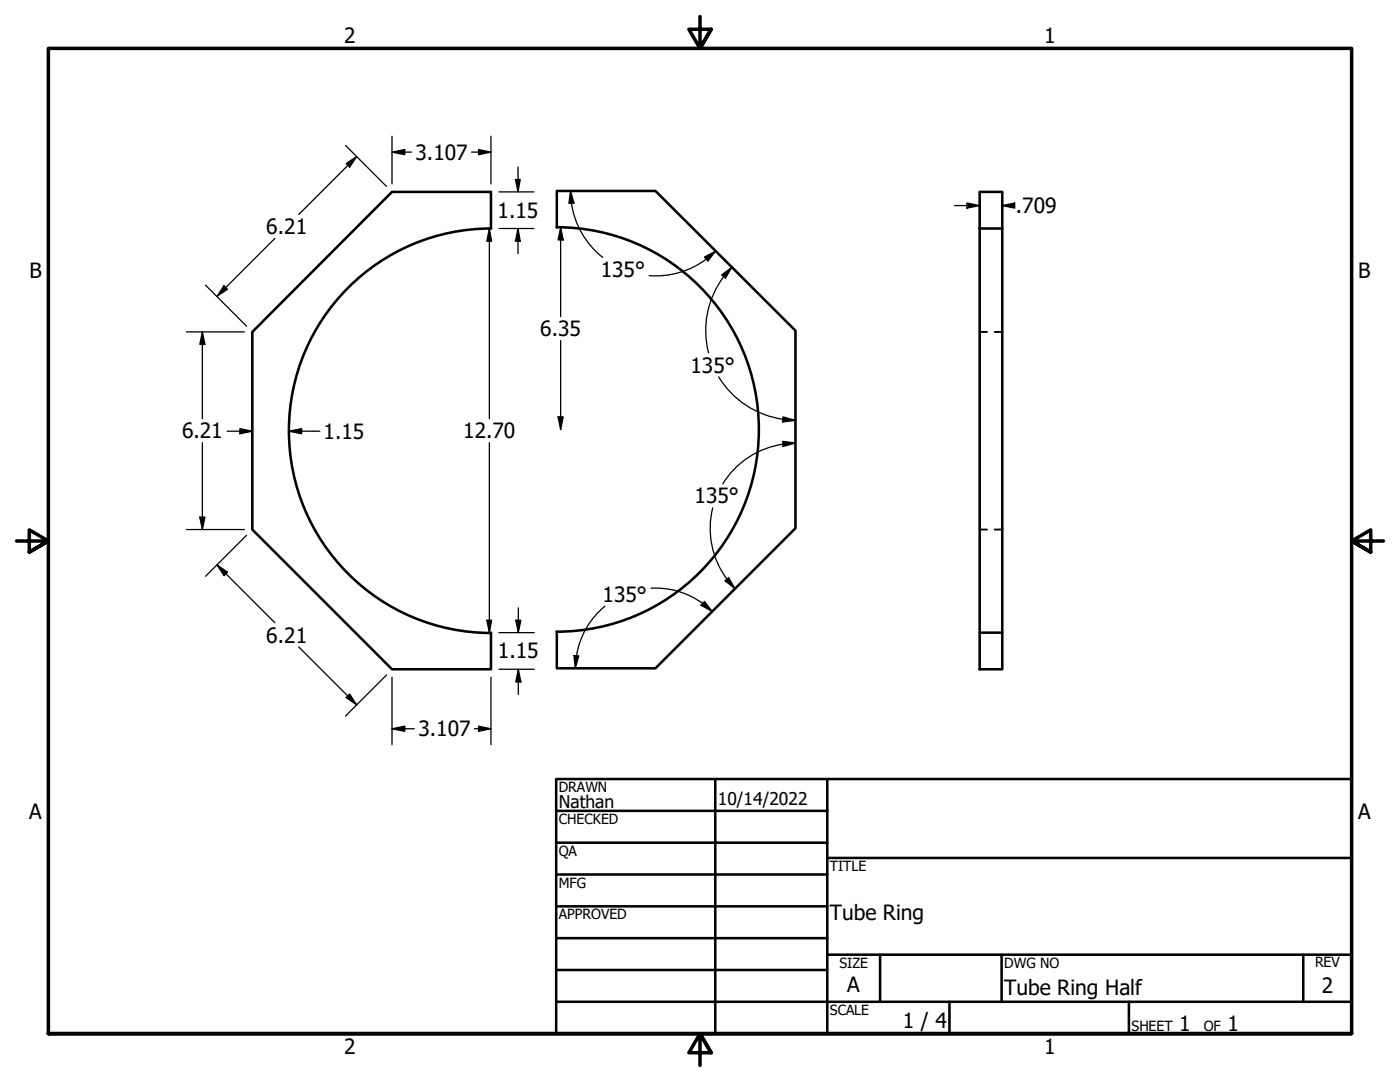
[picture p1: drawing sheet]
<svg xmlns="http://www.w3.org/2000/svg" width="279mm" height="216mm" viewBox="0 0 279 216" stroke-linecap="round" stroke-linejoin="round" font-family="sans-serif">
<!-- layer: Visible (ANSI) -->
<path d="M195.5 38.3h4.5v7.3h-4.5zM111.1 45.3a40.4 40.4 0 0 1 40.3 40.4 40.4 40.4 0 0 1-40.3 40.3v7.3h19.7l27.9-27.9v-39.4l-27.9-27.9h-19.7v7.3M195.5 45.6v80.6M200 45.6v80.6M98 126.2v7.3h-19.8l-27.8-27.8v-39.5l27.8-27.9h19.8v7.3a40.4 40.4 0 0 0-40.3 40.4 40.4 40.4 0 0 0 40.3 40.3M195.5 126.2h4.5v7.3h-4.5z" fill="none" stroke="#000" stroke-width=".51"/>
<!-- layer: Hidden (ANSI) -->
<path d="M195.5 66.2h1.5M198.5 66.2h1.5M195.5 105.7h1.5M198.5 105.7h1.5" fill="none" stroke="#000" stroke-width=".38"/>
<!-- layer: Title (ANSI) -->
<g fill="none" stroke="#000" stroke-width=".51">
<path d="M111 155.4h158.7v50.8h-158.7zM142.7 155.4v50.8M165.1 155.4v50.8M111 161.8h54.1M111 168.1h54.1M111 174.5h54.1M165.1 171.2h104.6M111 180.8h54.1M111 187.2h54.1M111 193.5h54.1M111 199.9h158.7M165.1 190.5h104.6"/>
<path d="M175.6 190.5v9.4M189.5 199.9v6.3M199.9 190.5v9.4M225.3 199.9v6.3M260.1 190.5v9.4"/>
</g>
<!-- layer: Border (ANSI) -->
<path d="M139.7 3.3v6.4l-2.2-3.9h4.4l-2.2 3.9 2.2-3.9M3.3 107.9h6.4l-3.9-2.2v4.5l3.9-2.3-3.9 2.3M276.1 107.9h-6.4l3.9-2.2v4.5l-3.9-2.3 3.9 2.3M9.7 206.2v-196.5h260v196.5h-260h260M141.9 210.1l-2.2-3.9 2.2 3.9h-4.4l2.2-3.9v6.4" fill="none" stroke="#000" stroke-width=".7"/>
<!-- layer: Dimension (ANSI) -->
<g fill="none" stroke="#000" stroke-width=".25">
<path d="M69 29l8.2 8.2M69.1 32.6l2.1-1.4-1.4 2.1zM71.2 31.2l-11.6 11.6M78.2 30.4l2.6-.6v1.1zM78.2 27.2v9.5M78.2 30.4h3.9M94.1 30.4h3.9M95.5 29.8l2.5 .6-2.5 .5zM98 27.2v9.5M99.6 38.3h7M102.9 35.8h.9l-.4 2.5zM103.4 33.3v5"/>
<path d="M113.9 38.1l.7 2.4-1.1 .1zM113.9 38.1a17 17 0 0 0 6.4 13.3M195.5 39.9v4.3M200 39.9v4.3M41 56.9l8.2 8.2M44.7 57l.7 .7-2.1 1.4zM54.9 47.6l-11.6 11.5M97.7 45.6l.4 2.5h-.9zM97.7 45.6v38M99.6 45.6h7M103.4 45.6l.4 2.5h-.9zM103.4 45.6v5"/>
<path d="M111.9 45.4l.5 2.5h-1zM111.9 45.4v17.8M140.6 51.3l2.2-1.2-1.5 2zM142.8 50.1a16.9 16.9 0 0 1-13.2 4.9M144 54.9l2-1.6-1.2 2.2zM144.4 55.2a17.9 17.9 0 0 0-3 15.2M146 53.3l-1.6 1.9M190.5 41h5M193 40.5l2.5 .5-2.5 .5zM200 41l2.5-.5v1zM200 41h2.5M37.2 66.2h11.6"/>
<path d="M40.4 66.2l.5 2.5h-1zM40.4 66.2v17.4M111.9 67.9v17.8M143.4 75.2a18.1 18.1 0 0 0 15.3 8.7M40.4 88.3v17.4M45.3 86h5.1M47.9 85.5l2.5 .5-2.5 .6zM57.7 86l2.5-.5v1.1zM57.7 86h6.1M97.7 88.3v37.9M111.4 83.2h1l-.5 2.5zM156.2 88.1l2.5 .3-2.4 .7z"/>
<path d="M156.2 88.6a17 17 0 0 0-12 8M156.3 83.2l2.4 .7-2.5 .3zM158.7 88.4l-2.5 .2M37.2 105.7h11.6M39.9 103.2h1l-.5 2.5zM43.3 112.7l2.1 1.5-.7 .7zM43.3 112.7l11.6 11.6M49.2 106.8l-8.2 8.2M129.9 117.4a16 16 0 0 1 12.2 4.6M142.2 101.3a17 17 0 0 0 2.9 14.3M144.7 115.9l.7-.6 1.3 2.2zM145 115.6l1.7 1.9"/>
<path d="M59.6 129.1l11.6 11.6M69.1 139.2l.7-.7 1.4 2.2zM77.2 134.7l-8.2 8.2M78.2 135.1v13.5M97.2 123.8h.9l-.4 2.4zM98 135.1v13.5M99.6 126.2h7M99.6 133.5h7M102.9 123.8h1l-.5 2.4zM103.4 133.5l.5 2.6h-1zM103.4 121.3v4.9M103.4 133.5v5.1"/>
<path d="M114.6 130.8l.9 .1-.7 2.4zM115 130.8l-.2 2.5M120.7 120.9a16 16 0 0 0-5.6 9.9M140.6 120l1.5 2-2.2-1.2zM78.2 145.4l2.6-.5v1zM78.2 145.4h4.5M94.7 145.4h3.3M95.5 144.9l2.5 .5-2.5 .5z"/>
</g>
<g fill="#000">
<path d="M69.1 32.6l2.1-1.4-1.4 2.1z" fill-rule="evenodd"/>
<path d="M78.2 30.4l2.6-.6v1.1z" fill-rule="evenodd"/>
<path d="M95.5 29.8l2.5 .6-2.5 .5z" fill-rule="evenodd"/>
<path d="M102.9 35.8h.9l-.4 2.5z" fill-rule="evenodd"/>
<path d="M44.7 57l.7 .7-2.1 1.4z" fill-rule="evenodd"/>
<path d="M97.7 45.6l.4 2.5h-.9z" fill-rule="evenodd"/>
<path d="M103.4 45.6l.4 2.5h-.9z" fill-rule="evenodd"/>
<path d="M111.9 45.4l.5 2.5h-1z" fill-rule="evenodd"/>
<path d="M113.9 38.1l.7 2.4-1.1 .1z" fill-rule="evenodd"/>
<path d="M140.6 51.3l2.2-1.2-1.5 2z" fill-rule="evenodd"/>
<path d="M144 54.9l2-1.6-1.2 2.2z" fill-rule="evenodd"/>
<path d="M193 40.5l2.5 .5-2.5 .5z" fill-rule="evenodd"/>
<path d="M200 41l2.5-.5v1z" fill-rule="evenodd"/>
<path d="M40.4 66.2l.5 2.5h-1z" fill-rule="evenodd"/>
<path d="M47.9 85.5l2.5 .5-2.5 .6z" fill-rule="evenodd"/>
<path d="M57.7 86l2.5-.5v1.1z" fill-rule="evenodd"/>
<path d="M111.4 83.2h1l-.5 2.5z" fill-rule="evenodd"/>
<path d="M156.3 83.2l2.4 .7-2.5 .3z" fill-rule="evenodd"/>
<path d="M156.2 88.1l2.5 .3-2.4 .7z" fill-rule="evenodd"/>
<path d="M39.9 103.2h1l-.5 2.5z" fill-rule="evenodd"/>
<path d="M43.3 112.7l2.1 1.5-.7 .7z" fill-rule="evenodd"/>
<path d="M144.7 115.9l.7-.6 1.3 2.2z" fill-rule="evenodd"/>
<path d="M69.1 139.2l.7-.7 1.4 2.2z" fill-rule="evenodd"/>
<path d="M97.2 123.8h.9l-.4 2.4z" fill-rule="evenodd"/>
<path d="M102.9 123.8h1l-.5 2.4z" fill-rule="evenodd"/>
<path d="M103.4 133.5l.5 2.6h-1z" fill-rule="evenodd"/>
<path d="M114.6 130.8l.9 .1-.7 2.4z" fill-rule="evenodd"/>
<path d="M140.6 120l1.5 2-2.2-1.2z" fill-rule="evenodd"/>
<path d="M78.2 145.4l2.6-.5v1z" fill-rule="evenodd"/>
<path d="M95.5 144.9l2.5 .5-2.5 .5z" fill-rule="evenodd"/>
</g>
<g font-size="4.2">
<text x="68.7" y="8.6">2</text>
<text x="208.4" y="8.6">1</text>
<text x="82.9" y="31.9">3.107</text>
<text x="53.1" y="46.7">6.21</text>
<text x="99.3" y="43.4">1.15</text>
<text x="202.8" y="42.5">.709</text>
<text x="5.9" y="55.5">B</text>
<text x="119.9" y="55.3">135°</text>
<text x="271.1" y="55.5">B</text>
<text x="107.8" y="67.1">6.35</text>
<text x="137.8" y="74.4">135°</text>
<text x="36.3" y="87.4">6.21</text>
<text x="64.6" y="87.6">1.15</text>
<text x="92.5" y="87.4">12.70</text>
<text x="138.6" y="100.5">135°</text>
<text x="120.3" y="120.1">135°</text>
<text x="53.1" y="128.2">6.21</text>
<text x="99.4" y="131.4">1.15</text>
<text x="83.5" y="146.9">3.107</text>
<text x="5.8" y="163.4">A</text>
<text x="271" y="163.4">A</text>
<text x="165.6" y="183.5">Tube Ring</text>
<text x="169.1" y="198">A</text>
<text x="200.4" y="198.5">Tube Ring Half</text>
<text x="263.8" y="198.1">2</text>
<text x="180.1" y="205.1">1 / 4</text>
<text x="235.3" y="205.7">1</text>
<text x="245" y="205.7">1</text>
<text x="68.7" y="210.3">2</text>
<text x="208.4" y="210.3">1</text>
</g>
<g font-size="3.5">
<text x="111.5" y="161.2">Nathan</text>
<text x="143.3" y="160.7">10/14/2022</text>
</g>
<g font-size="2.8">
<text x="111.5" y="158">DRAWN</text>
<text x="111.5" y="164.4">CHECKED</text>
<text x="111.5" y="170.8">QA</text>
<text x="165.6" y="173.7">TITLE</text>
<text x="111.5" y="177.1">MFG</text>
<text x="111.5" y="183.5">APPROVED</text>
<text x="167.5" y="193.1">SIZE</text>
<text x="200.4" y="193.1">DWG NO</text>
<text x="262.4" y="193">REV</text>
<text x="165.6" y="202.5">SCALE</text>
<text x="225.8" y="205.7">SHEET</text>
<text x="240.2" y="205.7">OF</text>
</g>
</svg>
